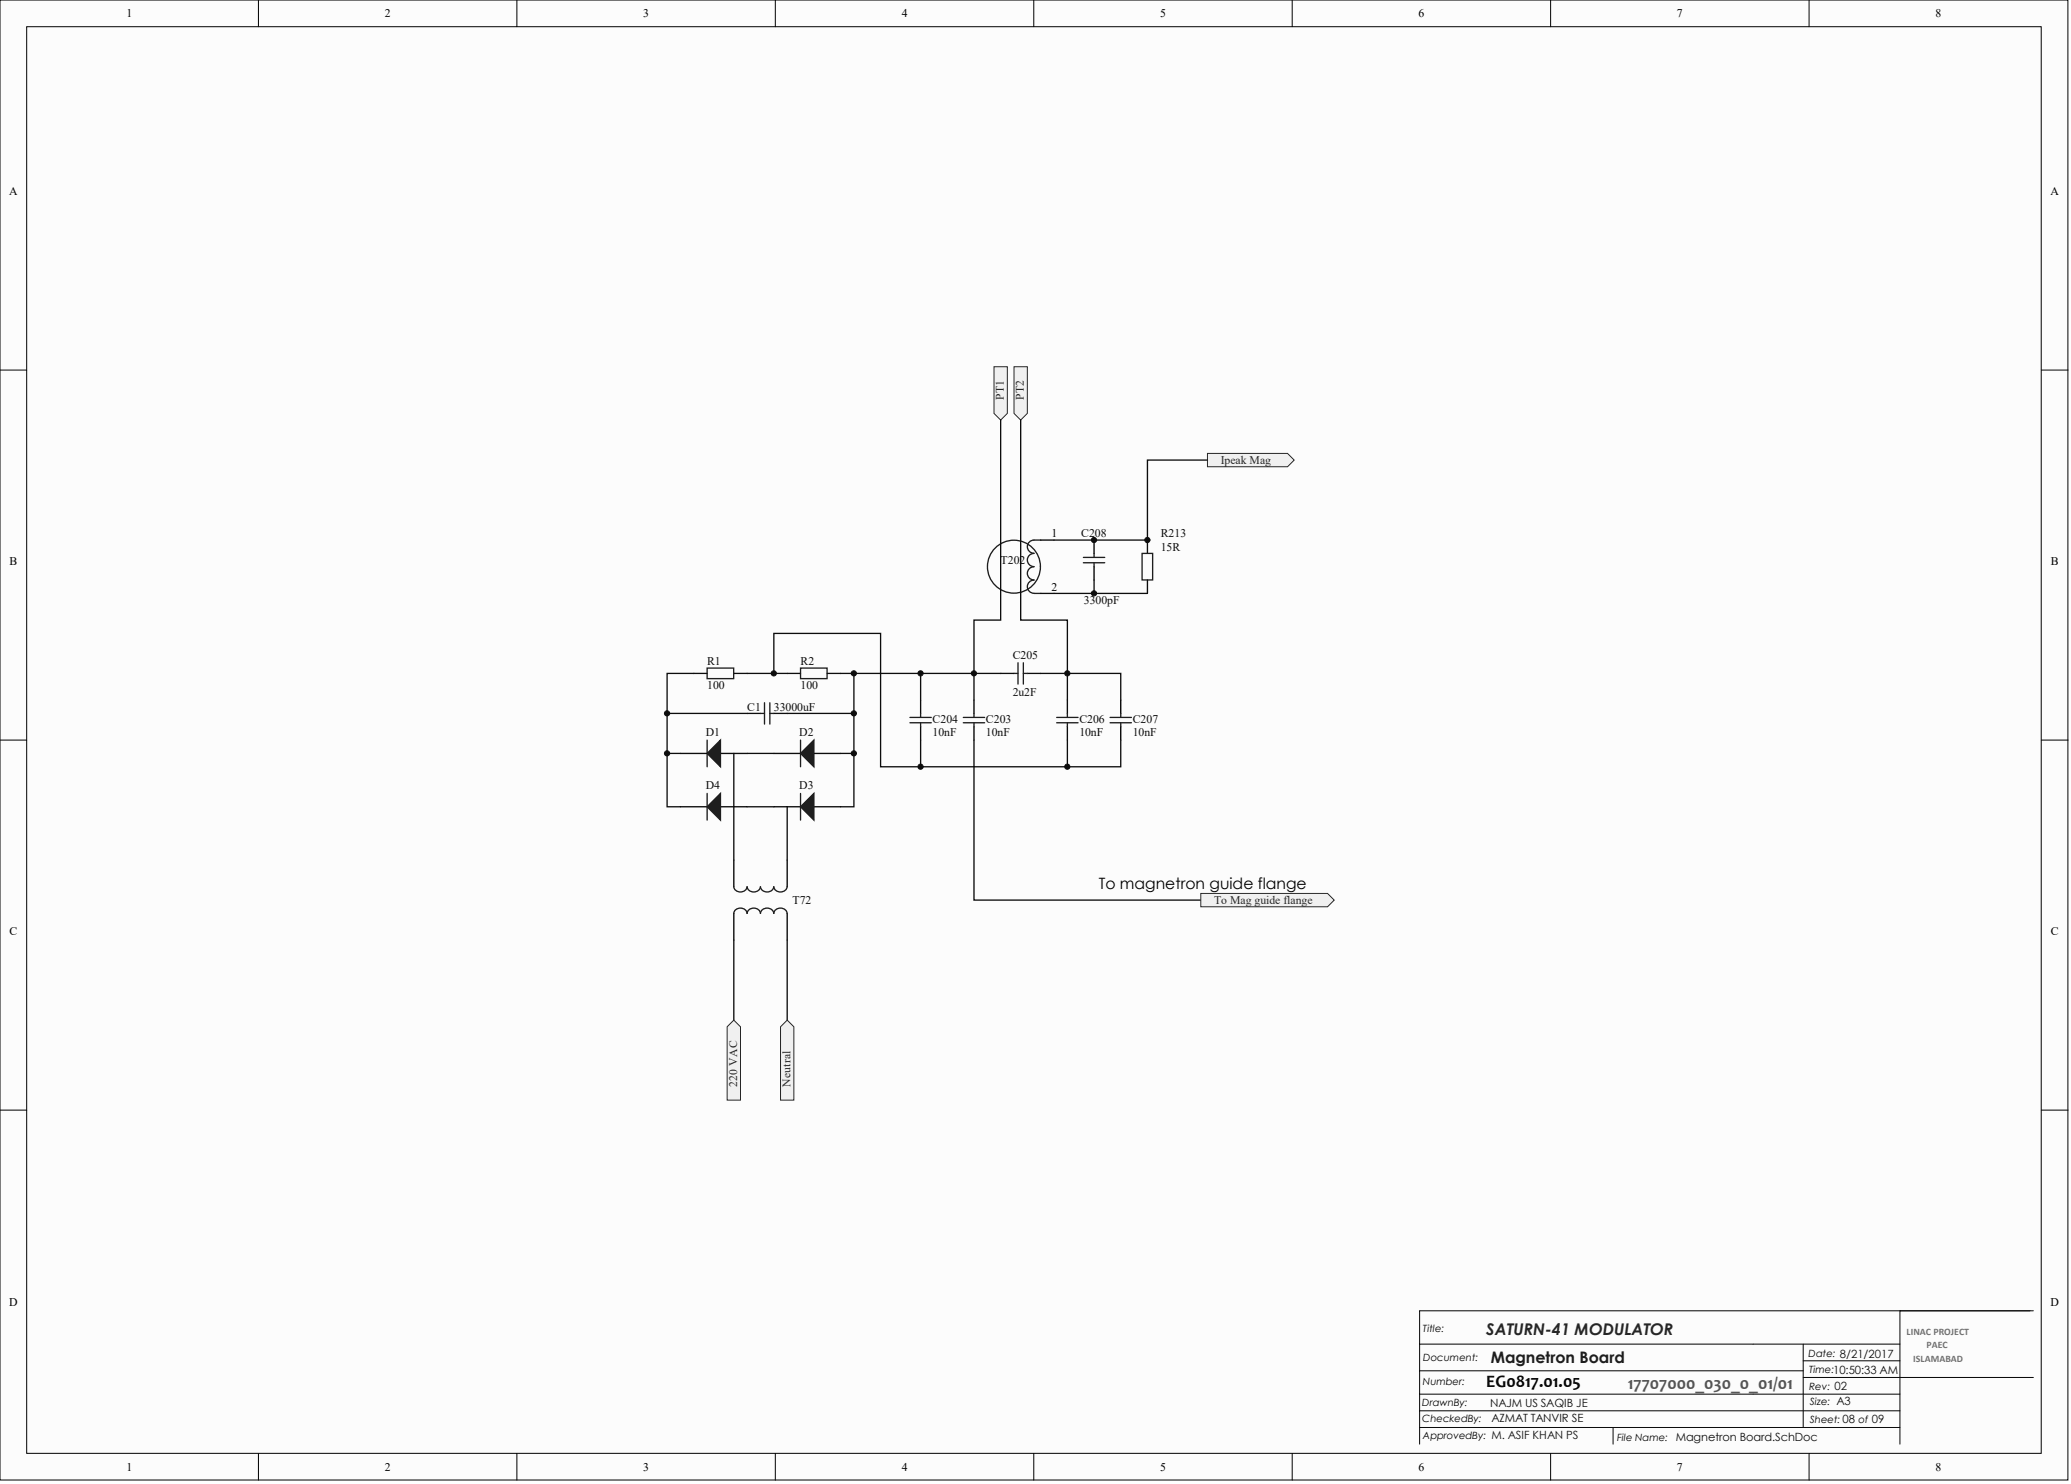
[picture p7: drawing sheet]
<svg xmlns="http://www.w3.org/2000/svg" width="656mm" height="470mm" viewBox="0 0 656 470" stroke-linecap="round" stroke-linejoin="round" font-family="sans-serif">
<g fill="#fcfcfc" stroke="#000" stroke-width=".32">
<path d="M0 0h655.2v469h-655.2z"/>
<path d="M8.5 8.5h638.2v452h-638.2z"/>
</g>
<g fill="none" stroke="#000" stroke-width=".32">
<path d="M81.9 0v8.5M163.8 0v8.5M245.6 0v8.5M327.5 0v8.5M409.4 0v8.5M491.3 0v8.5M573.2 0v8.5M0 117.3h8.5M646.8 117.3h8.4M0 234.5h8.5M646.8 234.5h8.4M0 351.8h8.5"/>
<path d="M646.8 351.8h8.4M643.2 415.4h-193.4v10.5M644.2 415.4h-42.2v42.2M449.8 434.4h121.5M571.3 436.5h72.9M571.3 425.9v26.4M571.3 431.2h30.7M602 425.9h-152.2v31.7M449.8 452.3h152.2M449.8 441.8h152.2M449.8 447.1h152.2M511.1 452.3v5.3"/>
<path d="M81.9 460.6v8.4M163.8 460.6v8.4M245.6 460.6v8.4M327.5 460.6v8.4M409.4 460.6v8.4M491.3 460.6v8.4M573.2 460.6v8.4"/>
</g>
<g fill="none" stroke="#000" stroke-width=".42">
<path d="M219.8 213.4h4.2M232.5 213.4h4.2M249.4 213.4h4.2M262.1 213.4h4.2M317 213.4h4.3M325.5 213.4h4.2M215.6 238.7h8.4M228.3 238.7h8.4M236.7 226.1h4.3M245.2 238.7h8.4M245.2 226.1h4.2M257.9 238.7h8.4"/>
<path d="M291.7 221.8v4.3M291.7 230.3v4.2M308.6 221.8v4.3M308.6 230.3v4.2M338.2 221.8v4.3M338.2 230.3v4.2M355.1 221.8v4.3M355.1 230.3v4.2M215.6 255.6h8.4M228.3 255.6h8.4M245.2 255.6h8.4M257.9 255.6h8.4"/>
<path d="M232.5 272.6v8.4M249.4 272.6v8.4M232.5 289.5v8.4M249.4 289.5v8.4"/>
</g>
<g fill="none" stroke="#1c1c1c" stroke-width=".42">
<path d="M224 211.7h8.5v3.3h-8.5zM253.6 211.7h8.4v3.3h-8.4zM321.3 213.4h1.2M322.5 210v6.8M324.2 210v6.8M324.2 213.4h1.3M224 234.5v8.5M241 226.1h1.2M242.2 222.7v6.8M243.9 222.7v6.8M243.9 226.1h1.3M253.6 234.5v8.5"/>
<path d="M288.3 227.3h6.8M288.3 229h6.8M291.7 226.1v1.2M291.7 229v1.3M305.2 227.3h6.8M305.2 229h6.8M308.6 226.1v1.2M308.6 229v1.3M334.8 227.3h6.8M334.8 229h6.8M338.2 226.1v1.2M338.2 229v1.3"/>
<path d="M351.7 227.3h6.8M351.7 229h6.8M355.1 226.1v1.2M355.1 229v1.3M224 251.4v8.5M253.6 251.4v8.5M236.7 289.5a2.14 2.14 0 0 0-2.1-1.8 2.14 2.14 0 0 0-2.1 1.8M236.7 281a2.15 2.15 0 0 1-2.1 1.7 2.15 2.15 0 0 1-2.1-1.7M240.9 289.5a2.14 2.14 0 0 0-2.1-1.8 2.14 2.14 0 0 0-2.1 1.8M240.9 281a2.15 2.15 0 0 1-2.1 1.7 2.15 2.15 0 0 1-2.1-1.7M249.4 289.5a2.16 2.16 0 0 0-2.1-1.7 2.16 2.16 0 0 0-2.2 1.7 2.14 2.14 0 0 0-2.1-1.8 2.14 2.14 0 0 0-2 1.8M249.4 281a2.18 2.18 0 0 1-2.1 1.7 2.18 2.18 0 0 1-2.2-1.7 2.15 2.15 0 0 1-2.1 1.7 2.15 2.15 0 0 1-2-1.7"/>
</g>
<g fill="none" stroke="#0e0e0e" stroke-width=".42">
<path d="M219.8 213.4h-8.4v42.2h4.2M236.7 213.4h12.7M245.2 213.4v-12.7h33.8v42.3h12.7M266.3 213.4h4.2v42.2h-4.2M270.5 213.4h21.2M329.7 213.4h8.5v8.4M211.4 238.7h4.2M211.4 226.1h25.3M232.5 238.7v33.9M236.7 238.7h8.5M249.4 226.1h21.1M266.3 238.7h4.2"/>
<path d="M291.7 221.8v-8.4h16.9v8.4M291.7 234.5v8.5h63.4v-8.5M308.6 234.5v50.7h71.9M338.2 234.5v8.5M236.7 255.6h8.5M249.4 255.6v17M232.5 297.9v25.4M249.4 297.9v25.4"/>
</g>
<g fill="#1c1c1c" stroke="#1c1c1c" stroke-width=".42">
<path d="M224 238.7l4.3-4.2v8.5z"/>
<path d="M253.6 238.7l4.3-4.2v8.5z"/>
<path d="M253.6 255.6l4.3-4.2v8.5z"/>
<path d="M224 255.6l4.3-4.2v8.5z"/>
</g>
<g fill="#f0f0f0" stroke="#262626" stroke-width=".32">
<path d="M230.4 325.4l2.1-2.1 2.1 2.1v23.2h-4.2z" fill-rule="evenodd"/>
<path d="M247.3 325.4l2.1-2.1 2.1 2.1v23.2h-4.2z" fill-rule="evenodd"/>
<path d="M380.5 283.1h40.1l2.1 2.1-2.1 2.1h-40.1z" fill-rule="evenodd"/>
<path d="M314.9 116.2h4.3v14.8l-2.2 2.1-2.1-2.1z" fill-rule="evenodd"/>
<path d="M321.3 116.2h4.2v14.8l-2.1 2.1-2.1-2.1z" fill-rule="evenodd"/>
</g>
<g fill="none" stroke="#1c1c1c" stroke-width=".42">
<path d="M327.6 175.4a2.11 2.11 0 0 0-2.1 2.1 2.11 2.11 0 0 0 2.1 2.1 2.09 2.09 0 0 0-2.1 2.1 2.09 2.09 0 0 0 2.1 2.1M329.7 171.1a3.9 3.9 0 0 0-3.6 .6 2.09 2.09 0 0 0-.4 2.3 2.09 2.09 0 0 0 1.9 1.3M343.3 176.6h6.7M343.3 178.3h6.7M346.6 175.4v1.2M346.6 178.3v1.3M361.9 175.4h3.3v8.4h-3.3zM327.6 183.8a2.09 2.09 0 0 0-2.1 2.1 2.09 2.09 0 0 0 2.1 2.1M327.6 188h2.1"/>
<circle cx="321.3" cy="179.6" r="8.4"/>
</g>
<path d="M329.7 171.1h4.3M346.6 171.1v4.3M346.6 179.6v4.2M363.5 171.1v4.3M329.7 188h4.3M363.5 183.8v4.2" fill="none" stroke="#000" stroke-width=".42"/>
<path d="M317 133.1v63.4h-8.4v16.9h8.4M323.4 133.1v63.4h14.8v16.9h16.9v8.4M334 188h29.5M346.6 183.8v4.2" fill="none" stroke="#0e0e0e" stroke-width=".42"/>
<path d="M382.6 143.7h25.3l2.1 2.1-2.1 2.1h-25.3z" fill-rule="evenodd" fill="#f0f0f0" stroke="#262626" stroke-width=".32"/>
<path d="M382.6 145.8h-19.1v25.3h-29.5" fill="none" stroke="#0e0e0e" stroke-width=".42"/>
<g fill="#0e0e0e" stroke="#0e0e0e" stroke-width=".32">
<circle cx="211.3" cy="238.7" r=".82"/>
<circle cx="211.3" cy="226.1" r=".82"/>
<circle cx="245.2" cy="213.4" r=".82"/>
<circle cx="270.5" cy="238.7" r=".82"/>
<circle cx="270.5" cy="226.1" r=".82"/>
<circle cx="270.5" cy="213.4" r=".82"/>
<circle cx="291.7" cy="243" r=".82"/>
<circle cx="291.7" cy="213.4" r=".82"/>
<circle cx="308.6" cy="213.4" r=".82"/>
<circle cx="338.2" cy="243" r=".82"/>
<circle cx="338.2" cy="213.4" r=".82"/>
<circle cx="346.6" cy="188" r=".82"/>
<circle cx="346.6" cy="171.1" r=".82"/>
<circle cx="363.5" cy="171.1" r=".82"/>
</g>
<text font-size="5.5" x="470.9" y="439.7">EG0817.01.05</text>
<text font-size="5.5" fill="#535353" x="515.7" y="440.1">17707000_030_0_01/01</text>
<text font-size="5.1" fill="#262626" x="470.9" y="423">SATURN-41 MODULATOR</text>
<text font-size="5" fill="#1c1c1c" x="472.3" y="431.8">Magnetron Board</text>
<text font-size="4.9" x="348.1" y="281.6">To magnetron guide flange</text>
<g font-size="3.7">
<text x="40" y="5.4">1</text>
<text x="121.9" y="5.4">2</text>
<text x="203.8" y="5.4">3</text>
<text x="285.7" y="5.4">4</text>
<text x="367.6" y="5.4">5</text>
<text x="449.4" y="5.4">6</text>
<text x="531.3" y="5.4">7</text>
<text x="613.2" y="5.4">8</text>
<text x="2.9" y="61.9">A</text>
<text x="649.6" y="61.9">A</text>
<text x="333.1" y="170.2">1</text>
<text x="3" y="179.2">B</text>
<text x="649.8" y="179.2">B</text>
<text x="333.1" y="187.1">2</text>
<text x="3" y="296.4">C</text>
<text x="649.8" y="296.4">C</text>
<text x="2.9" y="413.7">D</text>
<text x="649.6" y="413.7">D</text>
<text x="40" y="466">1</text>
<text x="121.9" y="466">2</text>
<text x="203.8" y="466">3</text>
<text x="285.7" y="466">4</text>
<text x="367.6" y="466">5</text>
<text x="449.4" y="466">6</text>
<text x="531.3" y="466">7</text>
<text x="613.2" y="466">8</text>
</g>
<g font-size="3.7" fill="#262626">
<text x="318.1" y="126.8" transform="rotate(-90 318.1 126.8)">PT1</text>
<text x="324.4" y="126.8" transform="rotate(-90 324.4 126.8)">PT2</text>
<text x="386.8" y="147">Ipeak Mag</text>
<text x="384.7" y="286.4">To Mag guide flange</text>
<text x="233.5" y="344.4" transform="rotate(-90 233.5 344.4)">220 VAC</text>
<text x="250.4" y="344.4" transform="rotate(-90 250.4 344.4)">Neutral</text>
</g>
<g font-size="3.7" fill="#0e0e0e">
<text x="342.6" y="170.2">C208</text>
<text x="367.8" y="170.2">R213</text>
<text x="317" y="178.7">T202</text>
<text x="367.8" y="174.5">15R</text>
<text x="343.4" y="191.4">3300pF</text>
<text x="320.9" y="208.7">C205</text>
<text x="224" y="210.8">R1</text>
<text x="253.6" y="210.8">R2</text>
<text x="224" y="218.4">100</text>
<text x="253.6" y="218.4">100</text>
<text x="320.9" y="220.5">2u2F</text>
<text x="236.7" y="225.2">C1</text>
<text x="245.2" y="225.2">33000uF</text>
<text x="223.6" y="233.2">D1</text>
<text x="253.2" y="233.2">D2</text>
<text x="295.5" y="233.2">10nF</text>
<text x="295.5" y="229">C204</text>
<text x="312.4" y="233.2">10nF</text>
<text x="312.4" y="229">C203</text>
<text x="342" y="233.2">10nF</text>
<text x="342" y="229">C206</text>
<text x="358.9" y="233.2">10nF</text>
<text x="358.9" y="229">C207</text>
<text x="223.6" y="250.1">D4</text>
<text x="253.2" y="250.1">D3</text>
<text x="251.1" y="286.4">T72</text>
</g>
<g font-size="3.6" fill="#0e0e0e">
<text x="472.2" y="445.9">NAJM US SAQIB JE</text>
<text x="472.6" y="450.6">AZMAT TANVIR SE</text>
</g>
<g font-size="3.2">
<text x="450.8" y="422">Title:</text>
<text x="450.9" y="431.1">Document:</text>
<text x="573" y="430.1">Date: 8/21/2017</text>
<text x="573.2" y="435.1">Time:10:50:33 AM</text>
<text x="450.8" y="438.9">Number:</text>
<text x="573.2" y="440.4">Rev: 02</text>
<text x="450.6" y="445.5">DrawnBy:</text>
<text x="573.4" y="445.3">Size: A3</text>
<text x="450.6" y="450.6">CheckedBy:</text>
<text x="450.8" y="455.8">ApprovedBy: M. ASIF KHAN PS</text>
<text x="573.4" y="450.8">Sheet: 08 of 09</text>
<text x="512.3" y="456.5">File Name: Magnetron Board.SchDoc</text>
</g>
<g font-size="3.1" fill="#727272">
<text x="604.1" y="423">LINAC PROJECT</text>
<text x="606.2" y="431.4">ISLAMABAD</text>
<text x="610.4" y="427.2">PAEC</text>
</g>
</svg>
